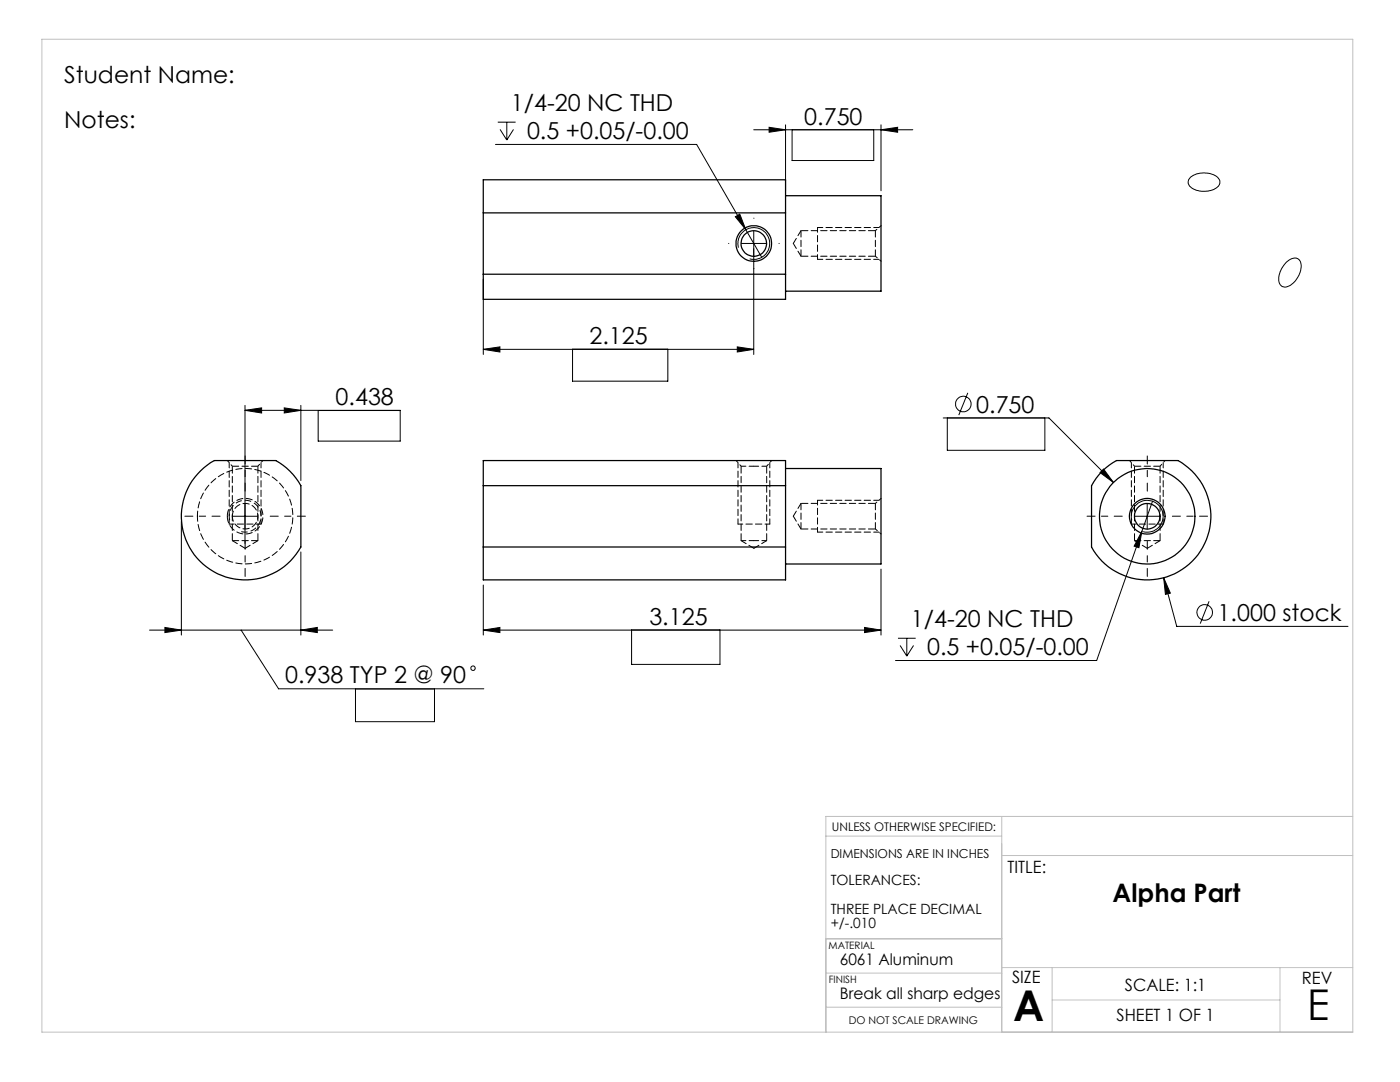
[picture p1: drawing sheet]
<svg xmlns="http://www.w3.org/2000/svg" width="279mm" height="216mm" viewBox="0 0 279 216" stroke-linecap="round" stroke-linejoin="round" font-family="sans-serif">
<g fill="none" stroke="#000" stroke-width=".2">
<path d="M98.9 28.8h40.1l13 22.5M99.3 24.4h3.6M99.8 25.8l1.3 2.1M101.1 24.4v3.5M102.5 25.8l-1.4 2.1M150.4 25.9h31.8M153.5 25.4l3.3 .5-3.3 .5zM156.8 24.9v13.2M158.1 25.9v6.1h16.3v-6.1M175.8 25.9l3.3-.5v1zM175.8 24.9v13.2M237.6 35.3a4.5 4.5 0 0 1 5.6 .3 1.43 1.43 0 0 1-1 2.2 4.3 4.3 0 0 1-4.9-.9 1.24 1.24 0 0 1 .3-1.6z"/>
<path d="M96.4 55.7v15M146.8 43.3l.8-.6 1.2 3.1zM147.4 49.4a3.2 3.2 0 0 1 2.7-4 3.2 3.2 0 0 1 3.5 3.4 3.2 3.2 0 0 1-4 2.8M148 48.6h4.9M150.4 46.1v24.6M256.7 52.4a1.97 1.97 0 0 1 2.6-.6 3.8 3.8 0 0 1-1 4.5 1.88 1.88 0 0 1-2.7 .6 3.6 3.6 0 0 1 .8-4.2zM96.4 69.7l3.4-.5v1zM96.4 69.7h54M114.3 69.7h19v6.4h-19zM147.1 69.2l3.3 .5-3.3 .5zM193.1 78.4l-1.8 4.4M48.9 81.9l3.3-.5v1z"/>
<path d="M48.9 80.9v27.5M48.9 81.9h31M56.7 81.4l3.3 .5-3.3 .5zM60 80.9v15M63.5 81.9h16.4v6.1h-16.4zM188.2 83.4h21.1l12.9 12.9M189.1 83.4v6.5h19.4v-6.5M219.5 94.3l.7-.7 2 2.7zM36.2 104v22.7M46.4 103h5M60 110.1v16.6M96.4 116.7v10"/>
<path d="M175.8 113.6v13.1M225.9 103.8a3.2 3.2 0 0 1 2.8-3.9 3.2 3.2 0 0 1 3.4 3.4 3.2 3.2 0 0 1-4 2.8M226.4 103h5.1M227.9 106l-.6 3.3-1-.3zM227.9 106l-9 25.8h-40.2M229 100.5v5M230 100l-2.1 6M232.2 115.3l1.4 3.1-1 .2zM232.2 115.3l2.6 9.7h34.2M241.3 120l-1.8 4.4M29.8 125.7h36.6M32.9 125.2l3.3 .5-3.3 .5z"/>
<path d="M48.1 125.7l7.5 11.7h41M60 125.7l3.3-.5v1zM70.9 137.5v6.5h15.8v-6.5M96.4 125.7l3.4-.5v1zM96.4 125.7h79.4M126 125.7h17.7v6.9h-17.7zM172.5 125.2l3.3 .5-3.3 .5zM179.2 127.4h3.5M179.6 128.8l1.4 2.1M181 127.4v3.5M182.3 128.8l-1.3 2.1"/>
<circle cx="192.3" cy="80.6" r="1.56"/>
<circle cx="94.4" cy="133.3" r=".45"/>
<circle cx="240.4" cy="122.2" r="1.55"/>
</g>
<path d="M48.1 106.1a3.2 3.2 0 0 0 4-2.8 3.2 3.2 0 0 0-3.5-3.5 3.2 3.2 0 0 0-2.7 4" fill="none" stroke="#000" stroke-width=".2" stroke-dasharray="1.3 .6" stroke-dashoffset="-.1" stroke-linecap="butt"/>
<path d="M8.4 7.8h261.6v198.2h-261.6zM164.8 166.8h35.1M199.9 170.7h70.1M199.9 162.9v43.1M270 162.9h-105.2v43.1M164.8 194.2h35.1M164.8 187.3h35.1M199.9 193.1h70.1M210 193.1v12.9M210 199.5h45.4M255.4 193.1v12.9M164.8 201h35.1" fill="none" stroke="#c0c0c0" stroke-width=".2"/>
<path d="M175.4 51.7h-12.2M175.4 45.4h-12.2M45.7 92.3v12.3M52.1 92.3v12.3M147.3 92.3v12.3M153.6 92.3v12.3M175.4 99.8h-12.2M225.8 92.3v12.3M232.1 92.3v12.3M39.4 103a9.5 9.5 0 0 1 14.1-8.4 9.5 9.5 0 0 1 .6 16.4 9.5 9.5 0 0 1-14.7-7.2v-.8M46.4 103a2.55 2.55 0 0 1 3.7-2.3 2.55 2.55 0 0 1 .3 4.4 2.55 2.55 0 0 1-4-1.7v-.4M175.4 106.2h-12.2" fill="none" stroke="#000" stroke-width=".2" stroke-dasharray="1.3 .6" stroke-dashoffset=".2"/>
<path d="M163.2 45.4v6.3M147.9 93h2.6M150.5 93h2.5M163.2 99.8v6.4M45.7 104.6h6.4M147.3 104.6h6.3M147.9 107.9h2.6M150.5 107.9h2.5M225.8 104.6h6.3" fill="none" stroke="#000" stroke-width=".2" stroke-dasharray="1.3 .6" stroke-dashoffset=".3"/>
<path d="M48.9 98v-7M229 98v-7M43.9 103h-7M48.9 108v7M53.9 103h7M224 103h-7.1M229 108v7M234 103h7" fill="none" stroke="#000" stroke-width=".2" stroke-dasharray="15.2 1.3 1.3 1.3" stroke-dashoffset="13.6"/>
<path d="M145.5 48.6h-.1M150.5 43.6v-.1M150.5 53.6h.1M155.5 48.6h.1" fill="none" stroke="#000" stroke-width=".2" stroke-dasharray="15.2 1.3 1.3 1.3"/>
<g fill="#000">
<path d="M60 125.7l3.3-.5v1zM32.9 125.2l3.3 .5-3.3 .5zM220.2 93.6l-.7 .7 2.7 2zM232.2 115.3l.4 3.3 1-.2zM227.9 106l-1.6 3 1 .3zM96.4 69.7l3.4-.5v1zM147.1 69.2l3.3 .5-3.3 .5zM146.8 43.3l2 2.5-1.2-3.1z"/>
<path d="M172.5 125.2l3.3 .5-3.3 .5zM96.4 125.7l3.4-.5v1zM56.7 81.4l3.3 .5-3.3 .5zM48.9 81.9l3.3-.5v1zM175.8 25.9l3.3-.5v1zM153.5 25.4l3.3 .5-3.3 .5z"/>
</g>
<g fill="none" stroke="#000" stroke-width=".25">
<path d="M156.8 39.1h19v19h-19M96.4 42.5v-6.6h60.4v6.6M96.4 54.7v5h60.4v-5M96.4 42.5v12.2M96.4 42.5h60.4M96.4 54.7h60.4M156.8 42.5v12.2M40 94l2-1.7 .8-.4h12.2a12.8 12.8 0 0 1 5 5v12.2a12.7 12.7 0 0 1-18.7 4 12.7 12.7 0 0 1-1.3-19.1zM96.4 96.9v-5h60.4v5M96.4 96.9h60.4M96.4 96.9v12.2M156.8 93.5h19v19h-19"/>
<path d="M156.8 96.9v12.2M220 94.1l1.3-1.2 1.5-1h12.3a12.7 12.7 0 0 1 2.8 20.1 12.7 12.7 0 0 1-20.1-2.9v-12.2l1-1.5zM96.4 109.1v6.6h60.4v-6.6M96.4 109.1h60.4"/>
<circle cx="150.4" cy="48.6" r="2.55"/>
<circle cx="150.4" cy="48.6" r="3.6"/>
<circle cx="228.9" cy="103" r="2.55"/>
<circle cx="228.9" cy="103" r="9.5"/>
<circle cx="229" cy="103" r="3.5"/>
</g>
<path d="M159.9 46v5.1M174.7 46v5.1M46.4 93h5.1M226.4 93h5.1M46.4 107.9h5.1M159.9 100.4v5.2M174.7 100.4v5.2M226.4 107.9h5.1" fill="none" stroke="#000" stroke-width=".2" stroke-dasharray="1.3 .6"/>
<path d="M174.7 51.1l1.2 1M175.9 45l-1.2 1M45.4 91.9l1 1.1M51.5 93l1-1.1M146.9 91.9l1 1.1M153 93l1-1.1M175.9 99.4l-1.2 1M225.4 91.9l1 1.1M231.5 93l1-1.1M174.7 105.6l1.2 1" fill="none" stroke="#000" stroke-width=".2" stroke-dasharray="1.3 .6" stroke-dashoffset=".8"/>
<path d="M158.3 48.6l1.6 2.5M159.9 46l-1.6 2.6M46.4 107.9l2.5 1.5M48.9 109.4l2.6-1.5M147.9 107.9l2.6 1.5M150.5 109.4l2.5-1.5M158.3 103l1.6 2.6M159.9 100.4l-1.6 2.6M226.4 107.9l2.6 1.5M229 109.4l2.5-1.5" fill="none" stroke="#000" stroke-width=".2" stroke-dasharray="1.3 .6" stroke-dashoffset=".1"/>
<path d="M159.9 51.1h14.8M174.7 46h-14.8M46.4 93v14.9M147.9 93v14.9M226.4 93v14.9M45.4 103a3.6 3.6 0 0 1 5.2-3.2 3.6 3.6 0 0 1 .4 6.1 3.6 3.6 0 0 1-5.6-2.4v-.5M51.5 107.9v-14.9M153 107.9v-14.9M159.9 105.6h14.8M174.7 100.4h-14.8M231.5 107.9v-14.9" fill="none" stroke="#000" stroke-width=".2" stroke-dasharray="1.3 .6" stroke-dashoffset="-.1"/>
<g font-size="8.5">
<text x="202.2" y="203.7">A</text>
<text x="260.9" y="203.5">E</text>
</g>
<text font-size="5.1" x="222.1" y="179.9">Alpha Part</text>
<g font-size="4.7">
<text x="12.8" y="16.5">Student Name:</text>
<text x="102" y="22.2">1/4-20 NC THD</text>
<text x="12.8" y="25.5">Notes:</text>
<text x="105.2" y="27.8">0.5 +0.05/-0.00</text>
<text x="160.5" y="24.9">0.750</text>
<text x="117.7" y="68.7">2.125</text>
<text x="67" y="80.9">0.438</text>
<text x="194.8" y="82.3">0.750</text>
<text x="129.6" y="124.7">3.125</text>
<text x="181.8" y="125.2">1/4-20 NC THD</text>
<text x="243" y="123.9">1.000 stock</text>
<text x="185" y="130.7">0.5 +0.05/-0.00</text>
<text x="56.9" y="136.4">0.938 TYP 2 @ 90</text>
</g>
<g font-size="3.4">
<text x="201.1" y="174.2">TITLE:</text>
<text x="202" y="196.2">SIZE</text>
<text x="224.5" y="197.8">SCALE: 1:1</text>
<text x="259.8" y="196.4">REV</text>
<text x="222.8" y="203.7">SHEET 1 OF 1</text>
</g>
<g font-size="3.2">
<text x="167.6" y="192.6">6061 Aluminum</text>
<text x="167.6" y="199.4">Break all sharp edges</text>
</g>
<g font-size="2.8">
<text x="165.8" y="176.7">TOLERANCES:</text>
<text x="165.8" y="182.3">THREE PLACE DECIMAL</text>
<text x="165.8" y="185.1">+/-.010</text>
</g>
<text font-size="2.5" x="165.8" y="171.1">DIMENSIONS ARE IN INCHES</text>
<text font-size="2.4" x="166" y="165.8">UNLESS OTHERWISE SPECIFIED:</text>
<text font-size="2.1" x="169.4" y="204.3">DO NOT SCALE DRAWING</text>
<g font-size="2">
<text x="165.3" y="189.4">MATERIAL</text>
<text x="165.4" y="196.2">FINISH</text>
</g>
</svg>
